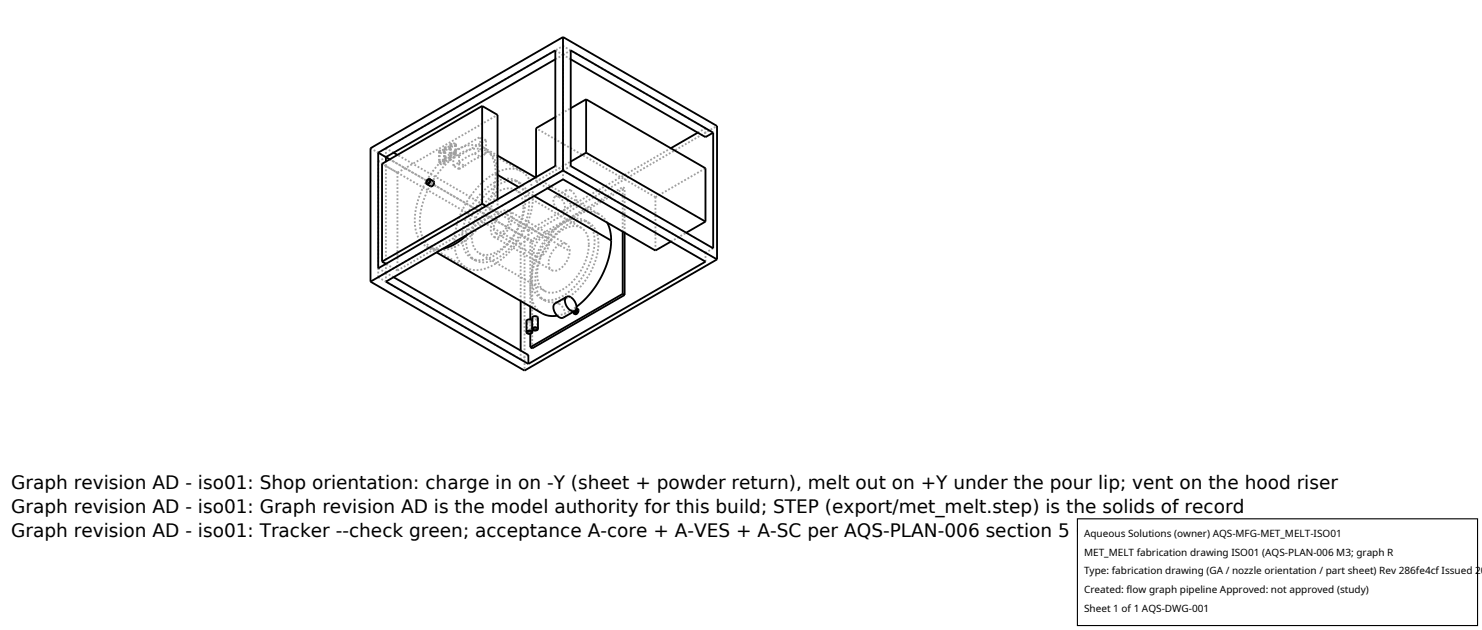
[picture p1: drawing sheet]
<svg xmlns="http://www.w3.org/2000/svg" width="212mm" height="90mm" viewBox="0 0 212 90" stroke-linecap="round" stroke-linejoin="round" font-family="sans-serif">
<g fill="none" stroke="#a0a0a0" stroke-width=".26" stroke-dasharray=".3 .3" stroke-linecap="butt">
<path d="M79.3 7.2l1.1 .6M79.3 8.5l1.1-.7M79.3 16.7l2.2-1.2M80.4 7.8l1.1-.6M80.4 6.6v1.2M81.5 8.5l-1.1-.7M99.7 18.9l1.1-.6M100.8 18.3l-20.4-11.7M100.8 19.6v-1.3M52.9 21.2l22 12.7M54 39.6l20.4 11.7M54 39.6v-16.5"/>
<path d="M54 23.1l1.1-.7M54 39.6l1.1-.7M54 38.3l1.1 .6M54.6 23.4l.5 .3M55.1 38.9v-1.2M55.1 37.7v-14M55.1 23.7v-.6M55.1 23.7l1.7 1M55.1 38.9l25.3-14.6M55.1 21.2l25.3-14.6M55.1 21.2v1.2M55.1 38.9v1.3"/>
<path d="M56.2 21.8l-1.1-.6M56.2 39.6l-1.1-.7M56.8 38.6l-1.7-.9M56.8 38.6v-13.9M56.8 24.7l14.3-8.3M56.8 38.6l14.3-8.2M60.9 35.2l1.1 .4 1.3-.1M60.9 35.2l1.4 .8M61 26.2l.6 .3M61.3 25.7l.6 .3M61.5 26.6l-.1-.2 .1-.3 .2-.2h.2M61.6 26.5v-.4l.3-.1"/>
<path d="M61.6 35.3l-.6-.5-.6-.8-.3-1-.1-1.2 .1-1.4 .3-1.4 .5-1.4 .7-1.4 .8-1.3 1-1.2 1.1-1 1.1-.7 1.1-.5 1-.3 1 .1 .8 .3M61.6 35.3l4.9 2.9M61.9 26v.1M61.9 26.1l-.1 .3-.2 .1M62.7 23.2l.2-.2 .5 .1M62.7 21.6l.2-.2 .5 .1M62.7 21.6v1.6M62.8 21.6l.2-.1h.3M62.8 23.2l.2-.1h.3M62.8 21.6v1.6M63.3 21.5l.1 .1M63.3 23.1l.1 .1"/>
<path d="M63.4 23.1l.1 .1M63.4 21.5l.1 .1M63.4 21.6l-.3 .2-.3-.2M63.4 23.2l-.3 .2-.3-.2M63.4 21.6v1.6M63.5 22.8l.3-.3 .4 .1M63.5 21.2l.3-.3 .4 .1M63.5 21.2v1.6M63.5 23.2l-.1 .2-.3 .1-.3-.1-.1-.2M63.5 21.6l-.1 .2-.3 .1-.3-.1-.1-.2M63.5 21.6v1.6M63.6 21.2l.2-.2h.3"/>
<path d="M63.6 22.8l.2-.2h.3M63.6 21.2v1.6M64.1 21l.1 .2M64.1 22.6l.1 .2M64.2 22.6l.1 .2M64.2 21l.1 .2M64.2 21.2l-.3 .1-.3-.1M64.2 22.8l-.3 .1-.3-.1M64.2 21.2v1.6M64.3 22.3l.3-.2h.4M64.3 20.7l.3-.2h.4M64.3 20.7v1.6"/>
<path d="M64.3 22.8l-.1 .1-.3 .1-.3-.1-.1-.1M64.3 21.2l-.1 .1-.3 .1-.3-.1-.1-.1M64.3 21.2v1.6M64.4 22.3l.2-.2 .3 .1M64.4 20.7l.2-.2 .3 .1M64.4 20.7v1.6M64.7 23.7v-1.9M64.7 21.8l.2-.1M64.7 23.7l.8-.5M64.9 22.2v-.5M64.9 20.6l.1 .1M65 21.9l-.3-.1"/>
<path d="M65 21.9v.5M65 22.4l-.4 .1-.2-.2M65 21.9v-.1M65 21.6l3.6-2.1M65 22.1l-.1 .1M65 20.5l.1 .2M65 22.1v-.5M65 20.7l-.3 .2-.3-.2M65 21.8l-.1-.1M65 20.7v1.1M65 21.9l.1-.1M65 22.4l-.4 .1-.3-.2"/>
<path d="M65.1 21.8l-.1-.2M65.1 20.7l-.1 .2h-.2h-.4l-.1-.2M65.1 20.7v1.1M65.5 23.2l.9 .5M65.5 23.2l1.1-.7 1.2-.6M65.6 22.2l-.6-.3M65.6 22.2l3.8-2.2M65.6 24.2v-2M65.6 24.2l-.9-.5M65.6 24.2l.8-.5M66.4 23.7l1.1-.8 1.1-.5M66.5 38.2l.7 .3 .7 .1 .7-.1 .8-.2 1.6-.8 1.7-1.4 1.4-1.9 1.1-2 .7-2.1 .2-2"/>
<path d="M66.8 33.5l1.6-1.9 1.2-2.1 .9-2.4 .3-2.3M67.3 36.9l.5 .2h.6l1.3-.2 1.3-.7 1.3-1.1 1.1-1.5 .9-1.6 .5-1.7 .2-1.6M67.3 36.9l.6 .3M67.8 21.9l.8 .5M67.8 21.9l.8-.4M67.9 37.2l1.1 .3 1.2-.2 1.3-.7 1.2-1.1 1.2-1.4 .9-1.7 .6-1.7 .2-1.7M68.5 36.2l.8 .2 1-.2 1.1-.5 1-.9 .9-1.1 .8-1.4 .5-1.5 .1-1.3M68.5 36.2l9.3 5.4M68.6 21.5v-2M68.6 22.4l.8-.5M69.1 21.1l-.8-.3-1.1-.1-1.1 .3-1.1 .5-1.1 .8-1.1 1-1 1.2-.9 1.4-.7 1.3-.5 1.5-.4 1.6-.1 1.2 .1 1.1 .4 1.2 .5 .8 .7 .6M69.1 21.1l2 1.1"/>
<path d="M69.4 21.9l-.8-.4M69.4 20l-.8-.5M69.4 21.9v-1.9M69.5 21.6l.7 .5 .5 .8 .4 1.1 .1 1.2M69.5 21.6l5 2.9M70.5 33.8l.4 .1 .4-.1 .9-.5 .7-1.1 .2-1.1M70.5 33.8l8.3 4.8M70.8 24.8l-.1-1.3-.3-1-.5-.8-.8-.6M70.8 24.8l.3 .2M70.8 33.3h.6l.6-.4 .5-.7 .2-.9M70.8 33.3l5.8 3.3M71.1 30.4v-1.9"/>
<path d="M71.1 30.4l-1.7-1M71.2 25.2l-.3 2.1-.7 2.1-1.1 2.1-1.4 1.8-1.6 1.3-1.6 .9-1.6 .2-.6-.1-.7-.3M72.4 30.6l-.3-.1-.5 .2-.5 .4-.3 .5-.3 1 .1 .4 .2 .3M72.4 30.6l5.7 3.3M72.7 30.1l-.5-.1-.6 .2-.5 .4-.5 .7-.4 .7-.1 .8 .1 .6 .3 .4M72.7 30.1l8.2 4.8M72.7 31.3l-.1-.4-.2-.3M73.1 31.1l8.3 4.8M73.1 31.1l-.1-.6-.3-.4M73.7 27.1l-.6-.2h-.7l-.7 .2-.7 .3-.7 .5-.7 .7-1.2 1.6-.7 1.8-.3 1.8 .1 .8 .2 .7 .3 .5 .5 .4M73.7 27.1l9.3 5.4M73.7 25.8l-.7-.2-.7-.1-.9 .2-.8 .4-.9 .6-.9 .8-.7 .9-.8 1.1-.9 2.1-.3 1.1-.1 1.1 .1 1 .2 .9 .5 .7 .5 .5"/>
<path d="M73.7 25.8l.6 .3M74.1 26.7l2.2 1.3M74.3 26.1l-.7-.2-.8-.1-.8 .2-1 .5-.9 .6-.8 .8-1.4 1.9-1 2.2-.2 1-.1 1.2v.9l.3 .9 .4 .7 .6 .5M74.4 34.8l-20.4-11.7M74.5 24.5l-.9-.4h-1l-1 .2-1.1 .5-1.1 .8-1 .9-1 1.2-.8 1.3-.7 1.2-.6 1.6-.3 1.4-.1 1.2 .1 1.3 .3 1.1 .5 .8 .7 .6M74.7 29.5v-.7l-.2-.7-.4-.6-.4-.4M74.9 33.9v19M74.9 33.9l27.5-15.9M75 28.7l-.1-.9-.2-.9-.5-.6-.5-.5M75.5 34.2l-19.8-11.4M75.5 32.9l-18.7-10.8M75.5 34.2v-1.3"/>
<path d="M75.5 34.2l-1.1 .6M75.5 32.9l20.3-11.7M75.6 29l-.1-.9-.2-.8-.5-.7-.5-.5M75.7 34.3l13.2-7.6M76 34.5l13.2-7.6M76 34.5l-.3-.2M76.1 28.1l-.1-1.1-.3-1.1-.5-.9-.7-.5M76.5 25.3l9.1 5.3M76.6 36.6h.5l.7-.4 .4-.8 .2-.8M76.6 25.9v-.6M76.6 25.9l4.9-2.8M78.1 33.9l-.3-.1-.5 .2-.4 .3-.4 .5-.3 1.1 .1 .4 .3 .3"/>
<path d="M78.2 26.9l-1.6-1M78.4 34.6l-.1-.4-.2-.3M78.8 38.6l.4 .1 .4-.1 .8-.6 .7-1 .3-1.1M79.3 28.1l-.2 .2-.1 .4 .3 .8 .5 .5 .4 .2 .2-.1M79.3 23.7l1.1 .6M79.9 28.2l-.4-.2-.2 .1M80.4 24.3v-16.5M80.4 24.3l1.1-.6M80.4 24.3v1.3M80.4 30.1l.3-.3-.1-.6-.3-.6-.4-.4M80.9 27.1l-.2 .3v.3l.2 .8 .6 .6 .3 .1h.3M80.9 27.1l-1.6 1"/>
<path d="M80.9 34.9l-.5-.1-.5 .2-.6 .4-.5 .8-.4 .7v.8l.1 .5 .3 .4M81.4 35.9l-.1-.7-.4-.3M81.5 27.2l-.3-.1h-.3M82.1 29.2l.2-.4v-.6l-.3-.6-.5-.4M82.1 29.2l-1.7 .9M83 32.5l-.5-.2h-.7l-.6 .1-.8 .4-1.4 1.1-1.2 1.6-.8 1.9-.3 1.8 .1 .8 .2 .6 .4 .6 .4 .4M83.6 31.5l-.7-.2-.7-.1-.9 .2-.9 .4-.9 .7-.9 .8-1.4 1.9-.6 1.1-.4 1.2-.3 2 .1 1.1 .2 .8 .4 .6 .6 .6M83.6 31.5l.6 .3M84.1 34.9l-.1-.8-.2-.6-.3-.6-.5-.4M84.2 31.8l-.7-.2h-.8l-.8 .1-.9 .4-.9 .6-.9 .8-.7 1-.7 1-.6 1.2-.4 1.1-.2 1-.1 1.1v1l.3 .8 .4 .7 .6 .5M84.9 34.4l-.1-1-.2-.8-.5-.7-.5-.4M85.5 34.8l-.1-1-.3-.8-.4-.7-.5-.5"/>
<path d="M85.6 30.6l-.8-.3-1.1-.1-1.1 .3-1.1 .5-1.1 .8-1.1 1-.9 1.1-1 1.4-.7 1.4-.5 1.6-.3 1.2-.2 1.4 .1 1.2 .4 1.2 .5 .8 .7 .6M86.7 31.8l-.5-.7-.6-.5M88.9 33.1v-6.4M89.2 33.2v-6.3M89.2 26.9l-.3-.2M93.6 35.8v-7.6M93.6 28.2l7.2-4.2M93.6 28.2l-17-9.9M95.8 34.5l2.2-1.3M100.8 36.1l-20.4-11.8M100.8 37.4v-1.3M101.9 35.5l-1.1 .6"/>
<path d="M74.4 51.3v-1.2M74.4 43v-8.2M75.2 45.8l.1 .2 .3 .1 .3-.1 .1-.2M75.3 45.8l.3 .2 .3-.2M75.3 47.4v-1.6M75.5 50.7l-1.1 .6M75.7 47.7v-2.1M75.7 43.8v-9.5M75.8 45.7h-.3l-.2 .1M75.9 45.8l-.1-.1M75.9 47.4v-1.6M76 45.4l.1 .1 .3 .1h.3l.1-.2"/>
<path d="M76 49.7v-15.2M76 47v-1.2M76.1 45.4l.3 .2 .3-.2M76.1 47v-1.6M76.6 45.3l-.3-.1-.2 .2M76.7 45.4l-.1-.1M76.7 47v-1.6M77.2 42.6l1.1 .3 1.2-.2 1.3-.7 1.3-1.1 1.2-1.5 .9-1.6 .5-1.7 .2-1.7M77.2 42.6l.6 .3M77.8 42.9l1 .3 1.3-.2 1.3-.7 1.3-1.1 1.1-1.4 .9-1.7 .6-1.7 .2-1.6M77.8 41.6l.9 .2 1-.2 1-.5 1.1-.9 .9-1.1 .7-1.4 .5-1.4 .2-1.4M79.6 45.1l1.4-.5 1.3-.8"/>
<path d="M79.9 43.4l-.4-.1h-.2M80.4 45.4l.3-.4-.1-.6-.3-.6-.4-.4M81.9 44.5l.2-.3 .2-.2M82 44.5l.3-.4M82.1 44.7l.1 .1M82.2 44.8l.2-.1 .2-.3M82.2 44.8l-.2-.1M82.5 44.2h-.1M82.5 44.1l-.1 .1-.3 .2-.1 .3 .1 .2M82.6 44.4l-.1-.2"/>
</g>
<g fill="none" stroke="#000" stroke-width=".26">
<path d="M68.9 15.1l2.2 1.3v12.1M68.9 15.1v14M68.9 15.1l-14.3 8.3v14M79.3 8.5l-24.2 13.9v.7M79.3 16.7l-2.7 1.6v7M80.4 5.3l-27.5 15.9v19M80.4 5.3v19M80.4 5.3l22 12.7v19M81.5 7.2l20.4 11.7v16.6l-20.4-11.8zM81.5 8.5l19.3 11.1 1.1-.7M83.7 14.2l17.1 9.8v7.6M83.7 14.2l-2.2 1.3"/>
<path d="M83.7 14.2v7.6M99.7 18.9l-3.9 2.3M54 21.8l25.3-14.6v16.5l-25.3 14.6zM54 21.8l1.7 1M54.6 37.4l.5 .3M56.2 21.8l.6 .3M56.2 39.6l19.3 11.1v1.3M61.1 25.7h.2l.1 .1-.1 .3-.2 .1-.2-.2zM61.4 25.6l.6 .3-.1 .5-.3 .2-.6-.3M61.4 25.6l.1 .1-.1 .3-.2 .3h-.2M61.4 25.6h-.2l-.2 .2-.1 .3 .1 .2M62.3 36l15.3 8.8 .9 .3h1.1"/>
<path d="M66.8 33.5l-1.7 1.3-1 .5-.8 .2M68.9 29.1l.5 .3M68.9 29.1l-14.3 8.3M71.1 25l3 1.7M71.1 22.2l5.4 3.1M76.3 28l11 6.3M78.2 26.9l15.4 8.9 2.2-1.3M80.4 24.3l22 12.7M80.4 24.3l-27.5 15.9M83.7 21.8l-2.2 1.3M83.7 21.8l17.1 9.8M86.7 31.8l.4 1.1 .2 1.4"/>
<path d="M87.3 34.3l-.1 1.3-.3 1.2-.4 1.3-.7 1.5-.8 1.3-.7 1.1-.9 .9-1.1 .9M88.9 33.1v8.9M89.2 33.2v8.9M100.8 31.6l-2.8 1.6M102.4 37l-27.5 15.9-22-12.7M55.1 40.2l25.3-14.6 20.4 11.8-25.3 14.6zM74.4 43v7.1M75.2 47.4l.1-.1 .3-.1 .3 .1 .1 .1M75.2 47.4l.1 .2 .3 .1 .3-.1 .1-.2M75.4 47.3h.3l.2 .2-.1 .1h-.3l-.2-.1zM75.7 43.8v1.8M75.7 47.7v1.9"/>
<path d="M76 45.8l-.4-.2-.4 .2v1.6M76 47v-1.6l.4-.3 .3 .1 .1 .2v1.6M76 47l.1-.2 .3-.1 .3 .1 .1 .2M76 47l.1 .1 .3 .1 .3-.1 .1-.1M76 47v.4M76.2 46.9l.3-.1 .2 .2-.1 .1h-.3l-.2-.1zM80.9 42.4l-1.7 1-.2 .6 .3 .7 .5 .5 .5 .2 1.8-1M80.9 42.4l.3-.1 .3 .1 .6 .7 .2 .8v.3l-.2 .2M80.9 42.4l-.2 .2v.4l.2 .7 .6 .6 .3 .2 .3-.1M81.9 44.5l.1 .3M82.3 44.1l.1 .2-.1 .3-.2 .1-.1-.2M82.3 44l.1 .1"/>
<path d="M82.4 44.2l-.2 .2-.1 .3M82.4 44.1l.2 .2v.3l-.3 .3-.3-.1M82.4 44.1l.1 .1-.1 .3-.2 .3h-.2M88.9 42l.3 .1M88.9 42l-13.2 7.6M89.2 42.1l-13.2 7.6-.3-.1"/>
</g>
<path d="M153.9 74.1h57.1v15.2h-57.1z" fill="#fff" stroke="#000" stroke-width=".16"/>
<g font-size="2.6">
<text x="1.6" y="69.8">Graph revision AD - iso01: Shop orientation: charge in on -Y (sheet + powder return), melt out on +Y under the pour lip; vent on the hood riser</text>
<text x="1.6" y="73.3">Graph revision AD - iso01: Graph revision AD is the model authority for this build; STEP (export/met_melt.step) is the solids of record</text>
<text x="1.6" y="76.7">Graph revision AD - iso01: Tracker --check green; acceptance A-core + A-VES + A-SC per AQS-PLAN-006 section 5 (route F-VES)</text>
</g>
<g font-size="1.4">
<text x="154.8" y="76.6">Aqueous Solutions (owner) AQS-MFG-MET_MELT-ISO01</text>
<text x="154.8" y="79.3">MET_MELT fabrication drawing ISO01 (AQS-PLAN-006 M3; graph R</text>
<text x="154.8" y="82">Type: fabrication drawing (GA / nozzle orientation / part sheet) Rev 286fe4cf Issued 20</text>
<text x="154.8" y="84.7">Created: flow graph pipeline Approved: not approved (study)</text>
<text x="154.8" y="87.4">Sheet 1 of 1 AQS-DWG-001</text>
</g>
</svg>
